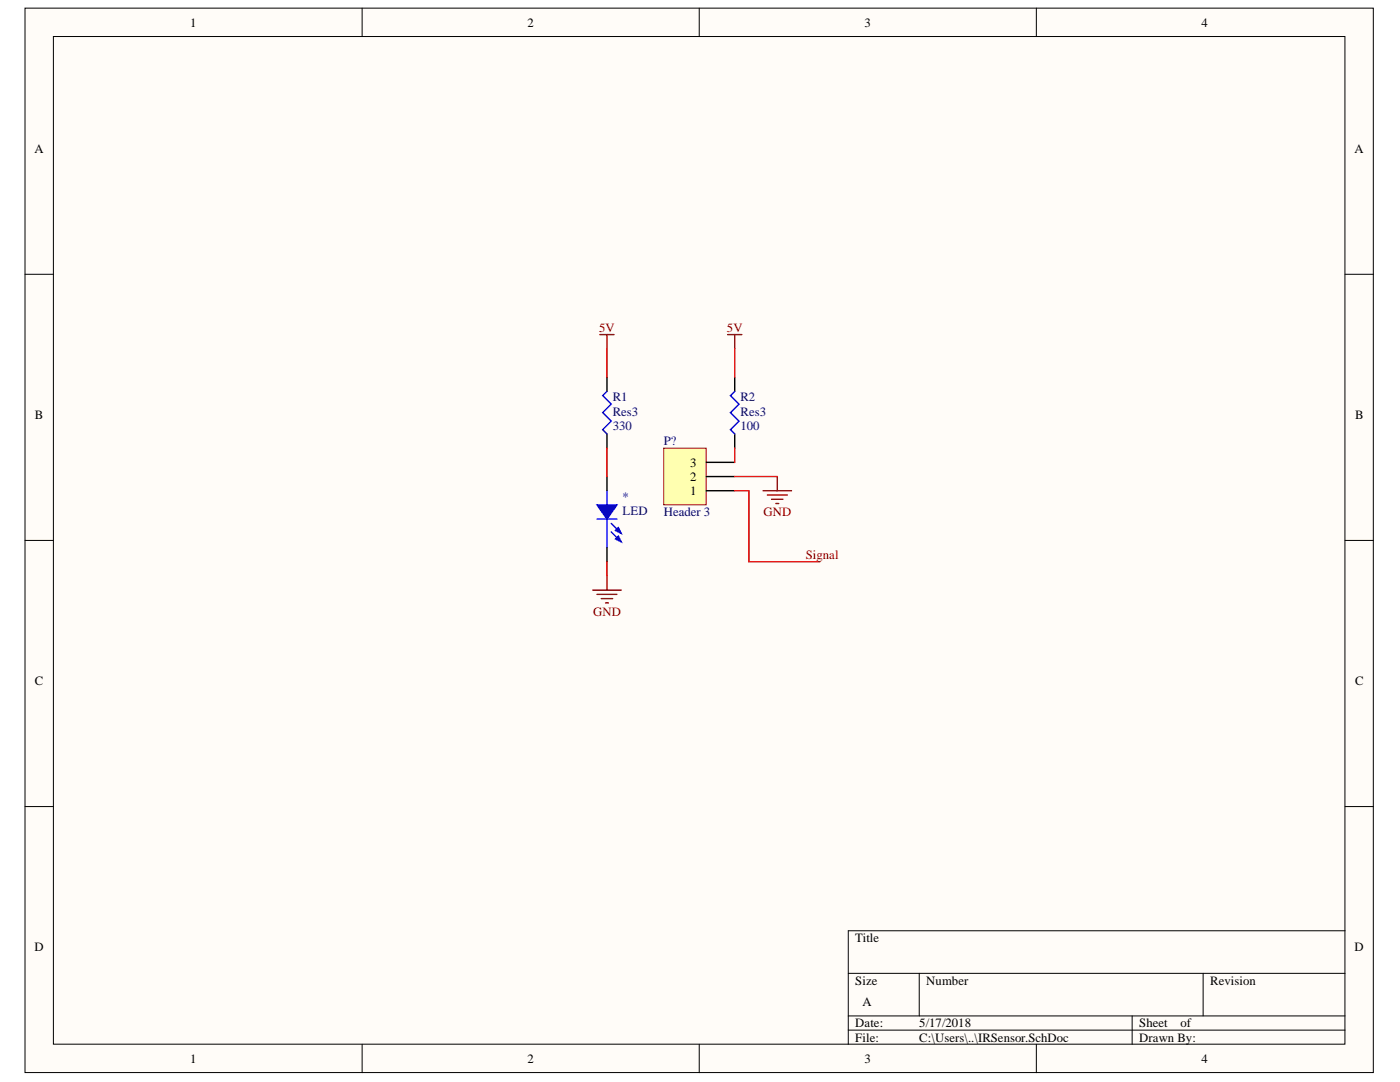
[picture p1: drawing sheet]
<svg xmlns="http://www.w3.org/2000/svg" width="279mm" height="216mm" viewBox="0 0 279 216" stroke-linecap="round" stroke-linejoin="round" font-family="sans-serif">
<g fill="#fffcf8" stroke="#000" stroke-width=".2">
<path d="M5 1.6h269.1v212.4h-269.1z"/>
<path d="M10.7 7.3h257.7v201.1h-257.7z"/>
</g>
<g fill="none" stroke="#000" stroke-width=".2">
<path d="M72.3 1.6v5.7M139.5 1.6v5.7M206.8 1.6v5.7M5 54.7h5.7M268.4 54.7h5.7M5 107.8h5.7M268.4 107.8h5.7M5 160.9h5.7M268.4 160.9h5.7M169.3 194.2h99.1M183.5 194.2v8.5M240.1 194.2v8.5"/>
<path d="M268.4 185.7h-99.1v22.7M72.3 208.4v5.6M139.5 208.4v5.6M169.3 202.7h99.1M169.3 205.5h99.1M206.8 208.4v5.6M225.9 202.7v5.7"/>
</g>
<path d="M121.1 97.9v2.9M119.2 103.6h3.9M121.1 103.6v5.7" fill="none" stroke="#00f" stroke-width=".28"/>
<path d="M119.2 100.8h3.9l-2 2.8z" fill="#00f"/>
<path d="M119.2 100.8h3.9l-2 2.8z" fill="none" stroke="#00f" stroke-width=".28"/>
<path d="M122.8 107.6l.6-.6 .6 1.1z" fill="#00f"/>
<path d="M122.8 107.6l.6-.6 .6 1.1z" fill="none" stroke="#00f" stroke-width=".28"/>
<path d="M122.8 105.9l.6-.6 .6 1.1z" fill="#00f"/>
<path d="M121.1 78.1l-.8 .8 1.7 1.7-1.7 1.7 1.7 1.7-1.7 1.7 .8 .9M146.6 78.1l-.8 .8 1.7 1.7-1.7 1.7 1.7 1.7-1.7 1.7 .8 .9M122 104.4l1.7 1.7M122 106.1l1.7 1.7M122.8 105.9l.6-.6 .6 1.1z" fill="none" stroke="#00f" stroke-width=".28"/>
<path d="M121.1 75.3v2.8M146.6 75.3v2.8M121.1 86.6v2.8M121.1 95.1v2.8M146.6 86.6v2.8M121.1 109.3v2.8" fill="none" stroke="#000" stroke-width=".28"/>
<path d="M119.7 66.8h2.9M121.1 66.8v2.8M118.3 117.7h5.7M119.2 118.6h3.9M120 119.4h2.3M121.1 114.9v2.8M120.9 120.3h.5" fill="none" stroke="#800000" stroke-width=".28"/>
<path d="M132.5 89.4h8.4v11.3h-8.4z" fill="#ffffb0" stroke="#800000" stroke-width=".2"/>
<path d="M141 97.9h5.6M141 95.1h5.6M141 92.3h5.6" fill="none" stroke="#000" stroke-width=".28"/>
<path d="M145.2 66.8h2.8M146.6 66.8v2.8M152.3 97.9h5.7M153.1 98.8h4M154 99.6h2.3M155.1 95.1v2.8M154.8 100.5h.6" fill="none" stroke="#800000" stroke-width=".28"/>
<path d="M121.1 69.6v5.7M146.6 69.6v5.7M121.1 89.4v5.7M146.6 97.9h2.9v14.2h14.1M146.6 89.4v2.9M146.6 95.1h8.5M121.1 112.1v2.8" fill="none" stroke="#f00" stroke-width=".28"/>
<g font-size="2.5">
<text x="38" y="5.3">1</text>
<text x="105.3" y="5.3">2</text>
<text x="172.6" y="5.3">3</text>
<text x="239.8" y="5.3">4</text>
<text x="6.9" y="30.4">A</text>
<text x="270.3" y="30.4">A</text>
<text x="7" y="83.6">B</text>
<text x="270.4" y="83.6">B</text>
<text x="137.7" y="95.9">2</text>
<text x="137.7" y="93.1">3</text>
<text x="137.7" y="98.8">1</text>
<text x="7" y="136.7">C</text>
<text x="270.4" y="136.7">C</text>
<text x="6.9" y="189.8">D</text>
<text x="170.7" y="188">Title</text>
<text x="270.3" y="189.8">D</text>
<text x="170.7" y="196.5">Size</text>
<text x="184.9" y="196.5">Number</text>
<text x="241.5" y="196.5">Revision</text>
<text x="172.1" y="200.7">A</text>
<text x="170.7" y="205">Date:</text>
<text x="170.7" y="207.8">File:</text>
<text x="183.5" y="205">5/17/2018</text>
<text x="183.5" y="207.8">C:\Users\..\IRSensor.SchDoc</text>
<text x="227.4" y="205">Sheet</text>
<text x="227.4" y="207.8">Drawn By:</text>
<text x="235.6" y="205">of</text>
<text x="38" y="212.1">1</text>
<text x="105.3" y="212.1">2</text>
<text x="172.6" y="212.1">3</text>
<text x="239.8" y="212.1">4</text>
</g>
<g font-size="2.5" fill="#800000">
<text x="119.6" y="66.2">5V</text>
<text x="145.1" y="66.2">5V</text>
<text x="152.3" y="103">GND</text>
<text x="160.8" y="111.5">Signal</text>
<text x="118.4" y="122.8">GND</text>
</g>
<g font-size="2.5" fill="#000080">
<text x="122.3" y="80.1">R1</text>
<text x="122.3" y="82.9">Res3</text>
<text x="147.8" y="80.1">R2</text>
<text x="147.8" y="82.9">Res3</text>
<text x="122.3" y="85.8">330</text>
<text x="132.5" y="88.9">P?</text>
<text x="147.8" y="85.8">100</text>
<text x="124.3" y="99.9">*</text>
<text x="124.3" y="102.8">LED</text>
<text x="132.5" y="103">Header 3</text>
</g>
</svg>
